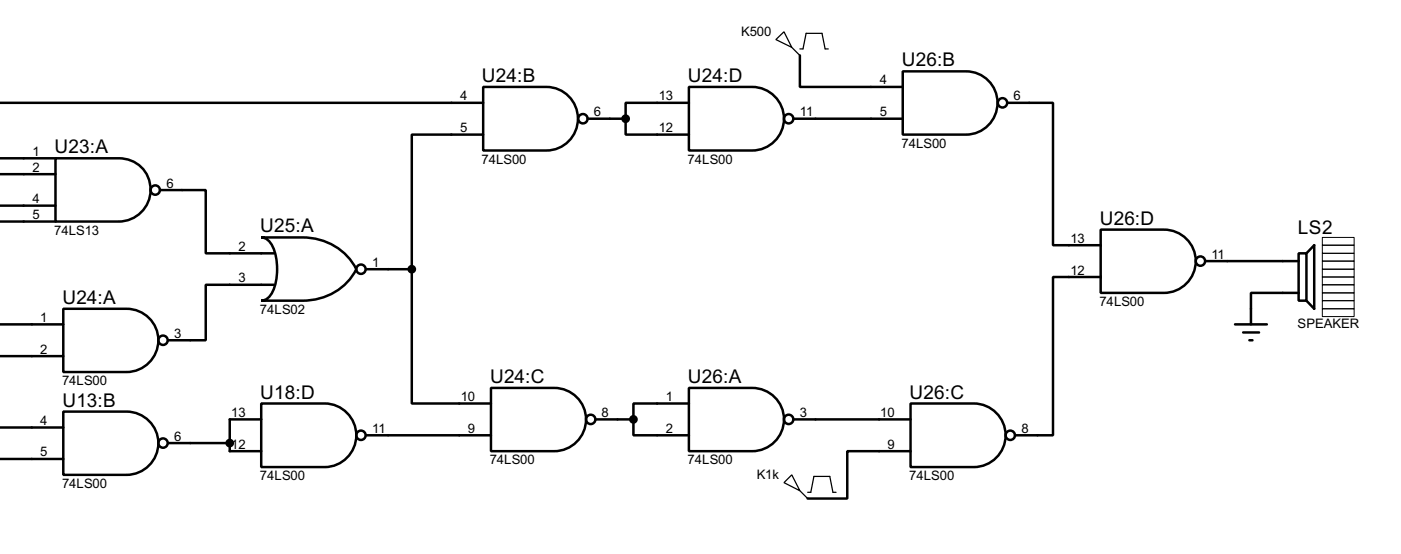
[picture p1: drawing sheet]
<svg xmlns="http://www.w3.org/2000/svg" width="225mm" height="89mm" viewBox="0 0 225 89" stroke-linecap="round" stroke-linejoin="round" font-family="sans-serif">
<g fill="none" stroke="#000" stroke-width=".4">
<path d="M0 16.5h77.5M77.5 14h10.2a5.1 5.1 0 0 1 5 5.1 5.1 5.1 0 0 1-5 5.1h-10.2zM94.3 19.1h6.1M100.4 19.1v2.5h10.1M110.5 14h10.2a5.1 5.1 0 0 1 5.1 5.1 5.1 5.1 0 0 1-5.1 5.1h-10.2zM110.5 16.5h-10.1v2.6M127.3 19.1h17.5M128.3 8.9v5.1h16.5M144.8 11.5h10.2a5.1 5.1 0 0 1 5 5 5.1 5.1 0 0 1-5 5.1h-10.2zM161.6 16.5h7.3v22.9h7.7M0 35.6h8.9M0 33h8.9"/>
<path d="M0 28h8.9M0 25.4h8.9M8.9 25.4h10.2a5.1 5.1 0 0 1 5.1 5.1 5.1 5.1 0 0 1-5.1 5.1h-10.2zM25.7 30.5h7.3v10.2h11M41.9 38.1h6.6a9.5 9.5 0 0 1 8.7 5.1 9.5 9.5 0 0 1-8.7 5.1h-6.6a2.21 2.21 0 0 0 1.9-1.5 9.2 9.2 0 0 0-.4-7.8l-.4-.5-.5-.3zM77.5 21.6h-11.4v21.6M176.6 36.9h10.1a5.1 5.1 0 0 1 5.1 5 5.1 5.1 0 0 1-5.1 5.1h-10.1zM0 57.2h10.2M0 52.1h10.2M10.2 49.6h10.1a5.1 5.1 0 0 1 5.1 5 5.1 5.1 0 0 1-5.1 5.1h-10.1zM44 45.7h-11v8.9h-6M58.7 43.2h7.4"/>
<path d="M66.1 43.2v21.6h12.7M176.6 44.5h-7.7v25.4h-6.1M193.3 41.9h15M198.1 52.1h5.1M199.4 53.4h2.6M200.4 54.6h.5M208.3 40.7h1.3v7.6h-1.3zM208.3 47h-7.6v5.1M209.6 40.7l1.2-1.3v10.2l-1.2-1.3M0 73.7h10.2M0 68.6h10.2M10.2 66.1h10.1a5.1 5.1 0 0 1 5.1 5 5.1 5.1 0 0 1-5.1 5.1h-10.1z"/>
<path d="M27 71.1h9.9M41.9 64.8h10.2a5.1 5.1 0 0 1 5.1 5.1 5.1 5.1 0 0 1-5.1 5.1h-10.2zM41.9 67.3h-5v5.1h5M58.7 69.9h20.1M78.8 62.3h10.1a5.1 5.1 0 0 1 5.1 5 5.1 5.1 0 0 1-5.1 5.1h-10.1zM95.5 67.3h6.1M101.6 67.3v2.6h8.9M110.5 62.3h10.2a5.1 5.1 0 0 1 5.1 5 5.1 5.1 0 0 1-5.1 5.1h-10.2zM110.5 64.8h-8.9v2.5M127.3 67.3h18.8M146.1 64.8h10.1a5.1 5.1 0 0 1 5.1 5.1 5.1 5.1 0 0 1-5.1 5.1h-10.1zM146.1 72.4h-10.2v7.6h-6.3"/>
<circle cx="93.5" cy="19.1" r=".75"/>
<circle cx="126.5" cy="19.1" r=".75"/>
<circle cx="160.8" cy="16.5" r=".75"/>
<circle cx="24.9" cy="30.5" r=".75"/>
<circle cx="26.1" cy="54.6" r=".75"/>
<circle cx="57.9" cy="43.2" r=".75"/>
<circle cx="192.5" cy="41.9" r=".75"/>
<circle cx="26.1" cy="71.1" r=".75"/>
<circle cx="57.9" cy="69.9" r=".75"/>
<circle cx="94.7" cy="67.3" r=".75"/>
<circle cx="126.5" cy="67.3" r=".75"/>
<circle cx="162" cy="69.9" r=".75"/>
</g>
<g fill="#000" stroke="#000" stroke-width=".4">
<circle cx="100.3" cy="19.1" r=".5"/>
<circle cx="66" cy="43.2" r=".5"/>
<circle cx="36.8" cy="71.1" r=".5"/>
<circle cx="101.6" cy="67.3" r=".5"/>
</g>
<path d="M124.5 6.4l1.3-1.3 1.2 2.5zM127 7.6l1.3 1.3M128.3 7.9h.5l.5-2.5h2.6l.5 2.5h.5M125.8 77.5l1.2-1.3 1.3 2.6zM128.3 78.8l1.3 1.2M129.6 79h.5l.5-2.5h2.5l.5 2.5h.5" fill="none" stroke="#000" stroke-width=".2"/>
<path d="M212.1 38.1h5.1v1.3h-5.1zM212.1 39.4h5.1v1.3h-5.1zM212.1 40.7h5.1v1.2h-5.1zM212.1 41.9h5.1v1.3h-5.1zM212.1 44.5h5.1v1.2h-5.1zM212.1 45.7h5.1v1.3h-5.1zM212.1 47h5.1v1.3h-5.1zM212.1 48.3h5.1v1.3h-5.1zM212.1 49.6h5.1v1.2h-5.1zM212.1 43.2h5.1v1.3h-5.1z" fill="none" stroke="#000" stroke-width=".16"/>
<g font-size="3.4">
<text x="144.7" y="10.7">U26:B</text>
<text x="77.3" y="13.1">U24:B</text>
<text x="110.4" y="13.1">U24:D</text>
<text x="8.8" y="24.6">U23:A</text>
<text x="41.8" y="37.3">U25:A</text>
<text x="176.4" y="36.1">U26:D</text>
<text x="208.2" y="37.5">LS2</text>
<text x="10" y="48.8">U24:A</text>
<text x="10" y="65.3">U13:B</text>
<text x="41.8" y="64">U18:D</text>
<text x="78.6" y="61.5">U24:C</text>
<text x="110.4" y="61.5">U26:A</text>
<text x="145.9" y="64">U26:C</text>
</g>
<g font-size="2.4">
<text x="118.9" y="5.8">K500</text>
<text x="73.8" y="16.1">4</text>
<text x="105.7" y="16.1">13</text>
<text x="141.1" y="13.6">4</text>
<text x="162.6" y="16.1">6</text>
<text x="73.8" y="21.2">5</text>
<text x="95.2" y="18.7">6</text>
<text x="105.7" y="21.2">12</text>
<text x="128.3" y="18.7">11</text>
<text x="141.1" y="18.7">5</text>
<text x="144.6" y="23.7">74LS00</text>
<text x="5.2" y="25">1</text>
<text x="5.2" y="27.5">2</text>
<text x="77.3" y="26.3">74LS00</text>
<text x="110.3" y="26.3">74LS00</text>
<text x="5.2" y="32.6">4</text>
<text x="5.2" y="35.2">5</text>
<text x="26.7" y="30.1">6</text>
<text x="8.7" y="37.7">74LS13</text>
<text x="38.3" y="40.2">2</text>
<text x="171.7" y="39">13</text>
<text x="194.3" y="41.5">11</text>
<text x="38.3" y="45.3">3</text>
<text x="59.7" y="42.8">1</text>
<text x="171.7" y="44.1">12</text>
<text x="6.5" y="51.7">1</text>
<text x="41.7" y="50.4">74LS02</text>
<text x="176.4" y="49.1">74LS00</text>
<text x="208.1" y="52.7">SPEAKER</text>
<text x="6.5" y="56.8">2</text>
<text x="28" y="54.2">3</text>
<text x="10" y="61.8">74LS00</text>
<text x="73.9" y="64.4">10</text>
<text x="106.8" y="64.4">1</text>
<text x="6.5" y="68.2">4</text>
<text x="28" y="70.7">6</text>
<text x="37.1" y="66.9">13</text>
<text x="59.7" y="69.5">11</text>
<text x="75.1" y="69.5">9</text>
<text x="96.5" y="66.9">8</text>
<text x="106.8" y="69.5">2</text>
<text x="128.3" y="66.9">3</text>
<text x="141.2" y="66.9">10</text>
<text x="163.9" y="69.5">8</text>
<text x="6.5" y="73.3">5</text>
<text x="37.1" y="72">12</text>
<text x="41.7" y="77.1">74LS00</text>
<text x="78.6" y="74.5">74LS00</text>
<text x="110.3" y="74.5">74LS00</text>
<text x="121.4" y="76.9">K1k</text>
<text x="142.4" y="72">9</text>
<text x="145.9" y="77.1">74LS00</text>
<text x="10" y="78.3">74LS00</text>
</g>
</svg>
